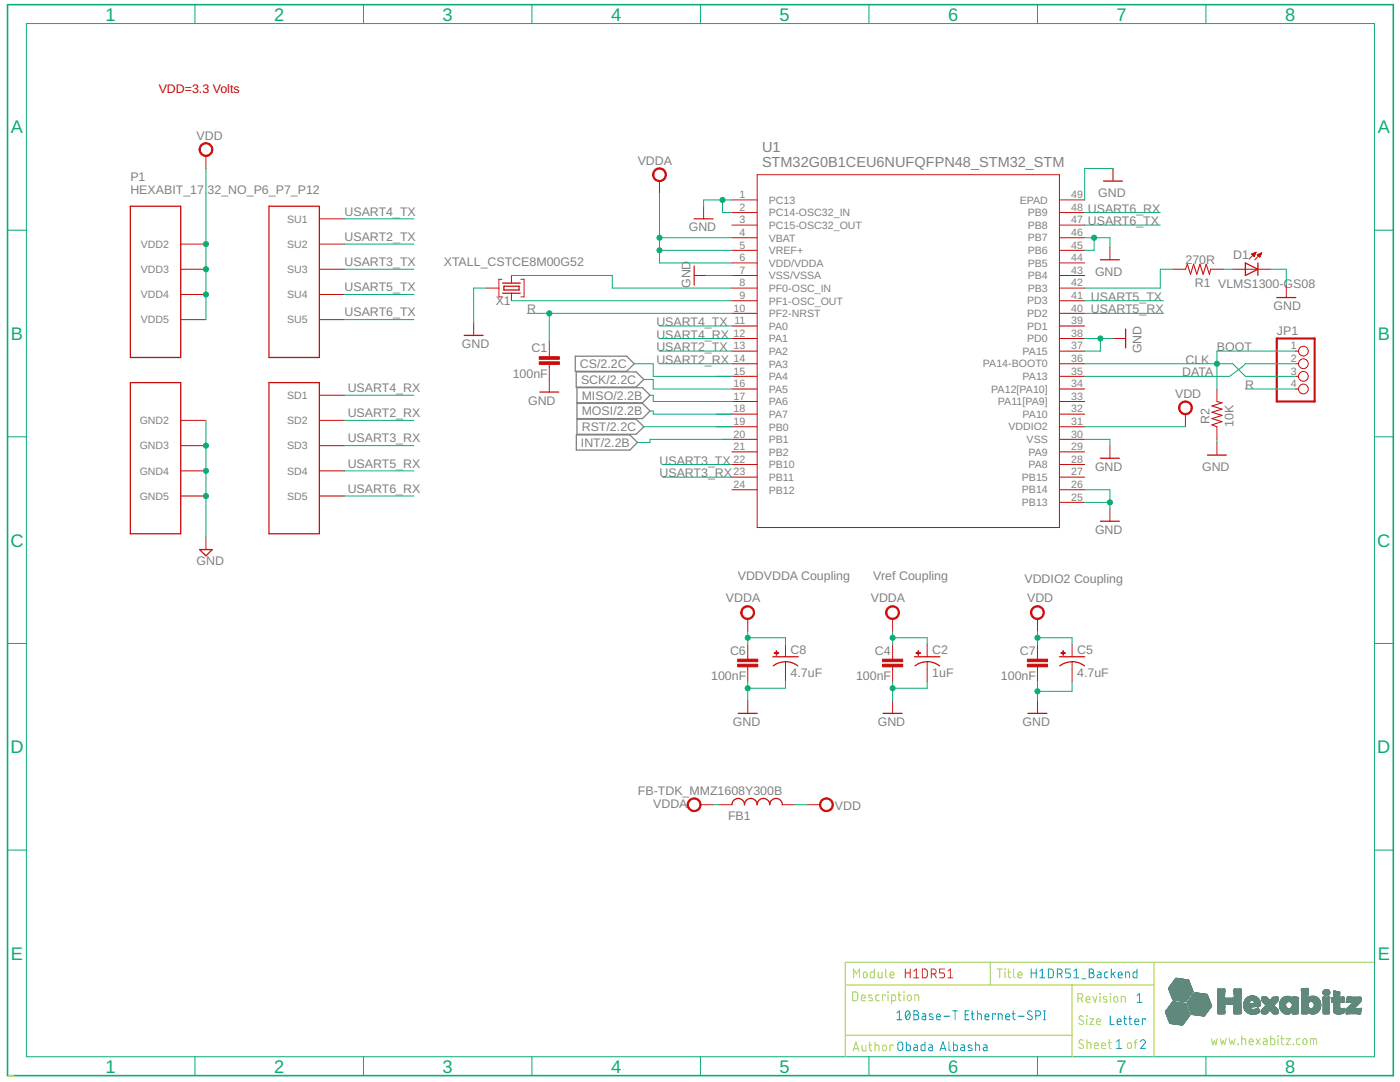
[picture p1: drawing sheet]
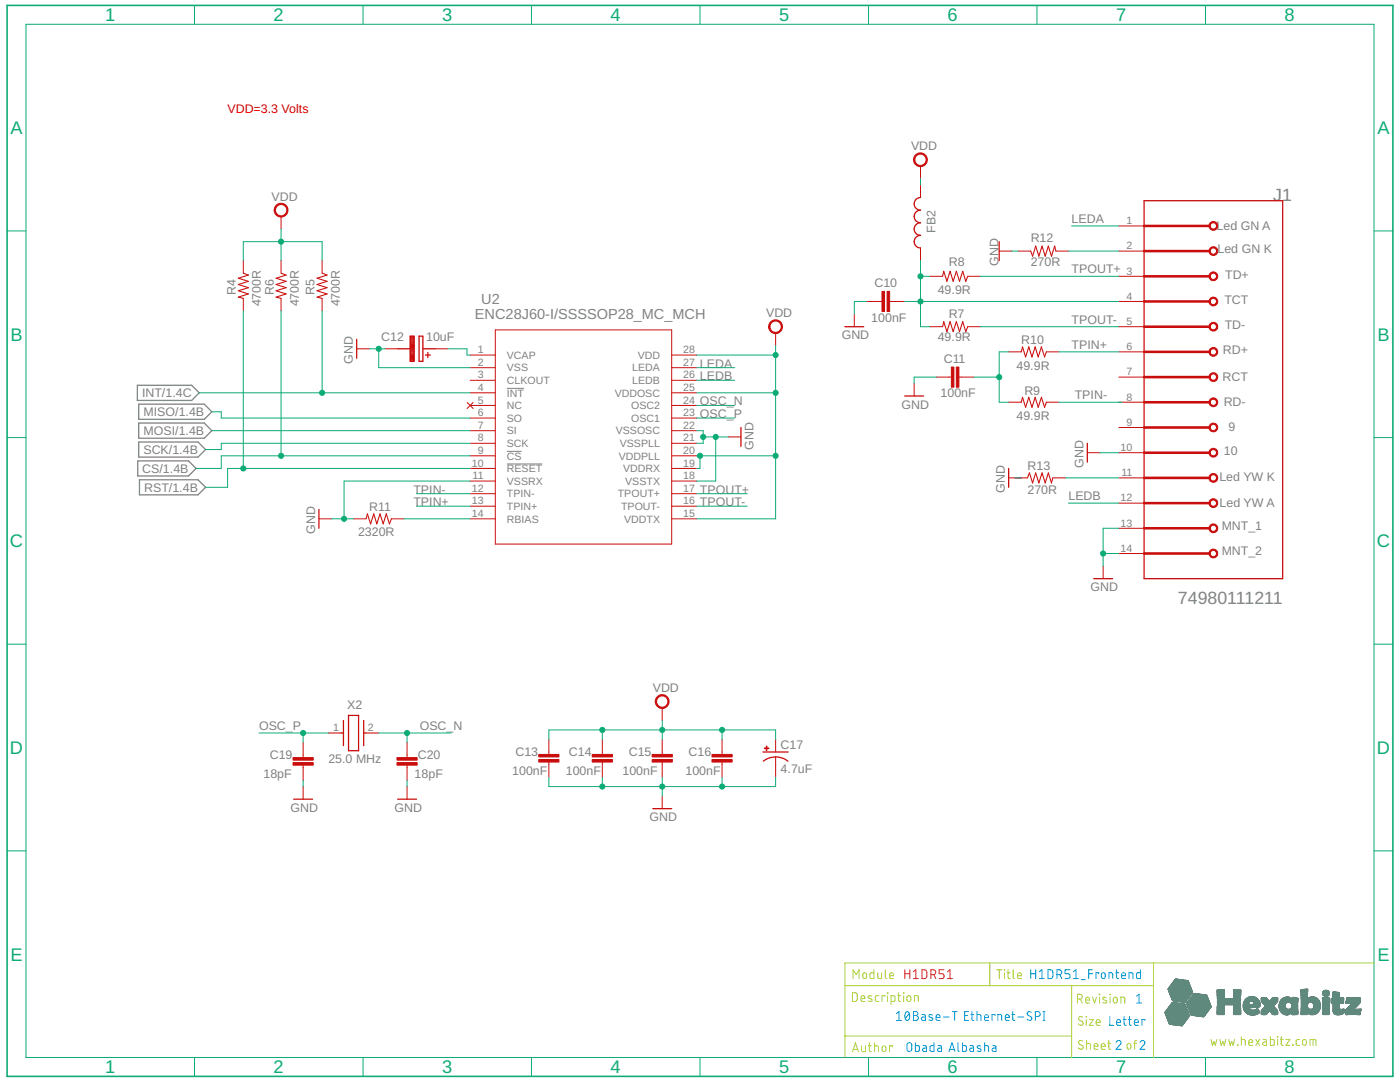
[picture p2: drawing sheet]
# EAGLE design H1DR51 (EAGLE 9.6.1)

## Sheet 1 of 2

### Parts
C1  100nF  C-0603  [C-0603]
C2  1uF  C-0805-POL  [C-0805-POL]
C4  100nF  C-0603  [C-0603]
C5  4.7uF  C-0805-POL  [C-0805-POL]
C6  100nF  C-0603  [C-0603]
C7  100nF  C-0603  [C-0603]
C8  4.7uF  C-0805-POL  [C-0805-POL]
D1  VLMS1300-GS08  [VLMS1300-GS08]
FB1  FB-TDK_MMZ1608Y300B  [FB-TDK_MMZ1608Y300B]
JP1  PINHD-1X4  [1X04]
P1  HEXABIT_17.32_NO_P6_P7_P12  [HEXABIT_17.32_NO_P6_P7_P12]
R1  270R  R-0603  [R-0603]
R2  10K  R-0603  [R-0603]
U1  STM32G0B1CEU6NUFQFPN48_STM32_STM  [UFQFPN48_STM32_STM]
X1  XTALL_CSTCE8M00G52  [XTALL_CSTCE8M00G52]

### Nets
CLK: JP1.1 JP1.3 R2.2 U1.36(PA14-BOOT0)
CS: U1.15(PA4) ; also sheet 2
DATA: JP1.2 U1.35(PA13)
GND: C1.2 C2.2(-) C4.2 C5.2(-) C6.2 C7.2 C8.2(-) D1.C P1.PAD_PD8(GND2) P1.PAD_PD9(GND3) P1.PAD_PD10(GND4) P1.PAD_PD11(GND5) R2.1 U1.1(PC13) U1.2(PC14-OSC32_IN) U1.7(VSS/VSSA) U1.25(PB13) U1.26(PB14) U1.30(VSS) U1.37(PA15) U1.38(PD0) U1.45(PB6) U1.46(PB7) U1.49(EPAD) X1.P$2 ; also sheet 2
INT: U1.20(PB1) ; also sheet 2
MISO: U1.17(PA6) ; also sheet 2
MOSI: U1.18(PA7) ; also sheet 2
N$1: R1.1 U1.42(PB3)
N$3: D1.A R1.2
N$5: U1.9(PF1-OSC_OUT) X1.P$1
N$6: U1.8(PF0-OSC_IN) X1.P$3
R: C1.1 JP1.4 U1.10(PF2-NRST)
RST: U1.19(PB0) ; also sheet 2
SCK: U1.16(PA5) ; also sheet 2
USART2_RX: P1.PAD_PD5(SD2) U1.14(PA3)
USART2_TX: P1.PAD_PU5(SU2) U1.13(PA2)
USART3_RX: P1.PAD_PD1(SD3) U1.23(PB11)
USART3_TX: P1.PAD_PU1(SU3) U1.22(PB10)
USART4_RX: P1.PAD_PD4(SD1) U1.12(PA1)
USART4_TX: P1.PAD_PU4(SU1) U1.11(PA0)
USART5_RX: P1.PAD_PD2(SD4) U1.40(PD2)
USART5_TX: P1.PAD_PU2(SU4) U1.41(PD3)
USART6_RX: P1.PAD_PD3(SD5) U1.48(PB9)
USART6_TX: P1.PAD_PU3(SU5) U1.47(PB8)
VDD: C5.1(+) C7.1 FB1.2 P1.PAD_PU8(VDD2) P1.PAD_PU9(VDD3) P1.PAD_PU10(VDD4) P1.PAD_PU11(VDD5) U1.31(VDDIO2) ; also sheet 2
VDDA: C2.1(+) C4.1 C6.1 C8.1(+) FB1.1 U1.4(VBAT) U1.5(VREF+) U1.6(VDD/VDDA)
Unconnected: U1.3(PC15-OSC32_OUT) U1.21(PB2) U1.24(PB12) U1.27(PB15) U1.28(PA8) U1.29(PA9) U1.32(PA10) U1.33(PA11[PA9]) U1.34(PA12[PA10]) U1.39(PD1) U1.43(PB4) U1.44(PB5)

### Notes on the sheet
- VDD=3.3 Volts
- BOOT
- VDD\VDDA Coupling | Vref Coupling | VDDIO2 Coupling
- Module | H1DR51 | Title | H1DR51_Backend
- Description | Revision | 1
- 10Base-T Ethernet-SPI
- Size | Letter
- www.hexabitz.com
- Author | Obada Albasha | Sheet   of | 1 | 2
- C:/Users/Admin/Desktop/logodraft.bmp

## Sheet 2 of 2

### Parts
C10  100nF  C-0603  [C-0603]
C11  100nF  C-0603  [C-0603]
C12  10uF  T491A106K010AT  [T491A]
C13  100nF  C-0603  [C-0603]
C14  100nF  C-0603  [C-0603]
C15  100nF  C-0603  [C-0603]
C16  100nF  C-0603  [C-0603]
C17  4.7uF  C-0805-POL  [C-0805-POL]
C19  18pF  C-0603  [C-0603]
C20  18pF  C-0603  [C-0603]
FB2  FB-TDK_MMZ1608Y300B  [FB-TDK_MMZ1608Y300B]
J1  WURTH_74980111211WURTH_74980111211_0_0  [WURTH_74980111211_0]
R4  4700R  R-0603  [R-0603]
R5  4700R  R-0603  [R-0603]
R6  4700R  R-0603  [R-0603]
R7  49.9R  R-0603  [R-0603]
R8  49.9R  R-0603  [R-0603]
R9  49.9R  R-0603  [R-0603]
R10  49.9R  R-0603  [R-0603]
R11  2320R  R-0603  [R-0603]
R12  270R  R-0603  [R-0603]
R13  270R  R-0603  [R-0603]
U2  ENC28J60-I/SSSSOP28_MC_MCH  [SSOP28_MC_MCH]
X2  25.0 MHz  ABM3-25.000MHZ-B2-T  [ABM325000MHZB2T]

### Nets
CS: R6.2 U2.9(!CS) ; also sheet 1
GND: C10.2 C11.2 C12.2(-) C13.2 C14.2 C15.2 C16.2 C17.2(-) C19.2 C20.2 J1.10 J1.13(MNT_1) J1.14(MNT_2) R11.2 R12.1 R13.1 U2.2(VSS) U2.11(VSSRX) U2.18(VSSTX) U2.21(VSSPLL) U2.22(VSSOSC) ; also sheet 1
INT: R5.2 U2.4(!INT) ; also sheet 1
LEDA: J1.1(GREEN_ANODE) U2.27(LEDA)
LEDB: J1.12(YELLOW_ANODE) U2.26(LEDB)
MISO: U2.6(SO) ; also sheet 1
MOSI: U2.7(SI) ; also sheet 1
N$2: C11.1 R9.2 R10.2
N$8: C10.1 FB2.1 J1.4(TCT) R7.2 R8.2
N$9: R11.1 U2.14(RBIAS)
N$10: C12.1(+) U2.1(VCAP)
N$11: J1.2(GREEN_CATHODE) R12.2
N$12: J1.11(YELLOW_CATHODE) R13.2
OSC_N: C20.1 U2.24(OSC2) X2.2
OSC_P: C19.1 U2.23(OSC1) X2.1
RST: R4.2 U2.10(!RESET) ; also sheet 1
SCK: U2.8(SCK) ; also sheet 1
TPIN+: J1.6(RD+) R10.1 U2.13(TPIN+)
TPIN-: J1.8(RD-) R9.1 U2.12(TPIN-)
TPOUT+: J1.3(TD+) R8.1 U2.17(TPOUT+)
TPOUT-: J1.5(TD-) R7.1 U2.16(TPOUT-)
VDD: C13.1 C14.1 C15.1 C16.1 C17.1(+) FB2.2 R4.1 R5.1 R6.1 U2.15(VDDTX) U2.19(VDDRX) U2.20(VDDPLL) U2.25(VDDOSC) U2.28(VDD) ; also sheet 1
Unconnected: J1.7(RCT) J1.9 U2.3(CLKOUT) U2.5(NC)

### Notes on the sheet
- VDD=3.3 Volts
- Module | H1DR51 | Title | H1DR51_Frontend
- Description | Revision | 1
- 10Base-T Ethernet-SPI
- Size | Letter
- www.hexabitz.com
- Author | Obada Albasha | Sheet   of | 2 | 2

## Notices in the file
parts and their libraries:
HEXABITZ_ICs: COPYRIGHT: Copyright (C) 2022 Ultra Librarian. All rights reserved.
